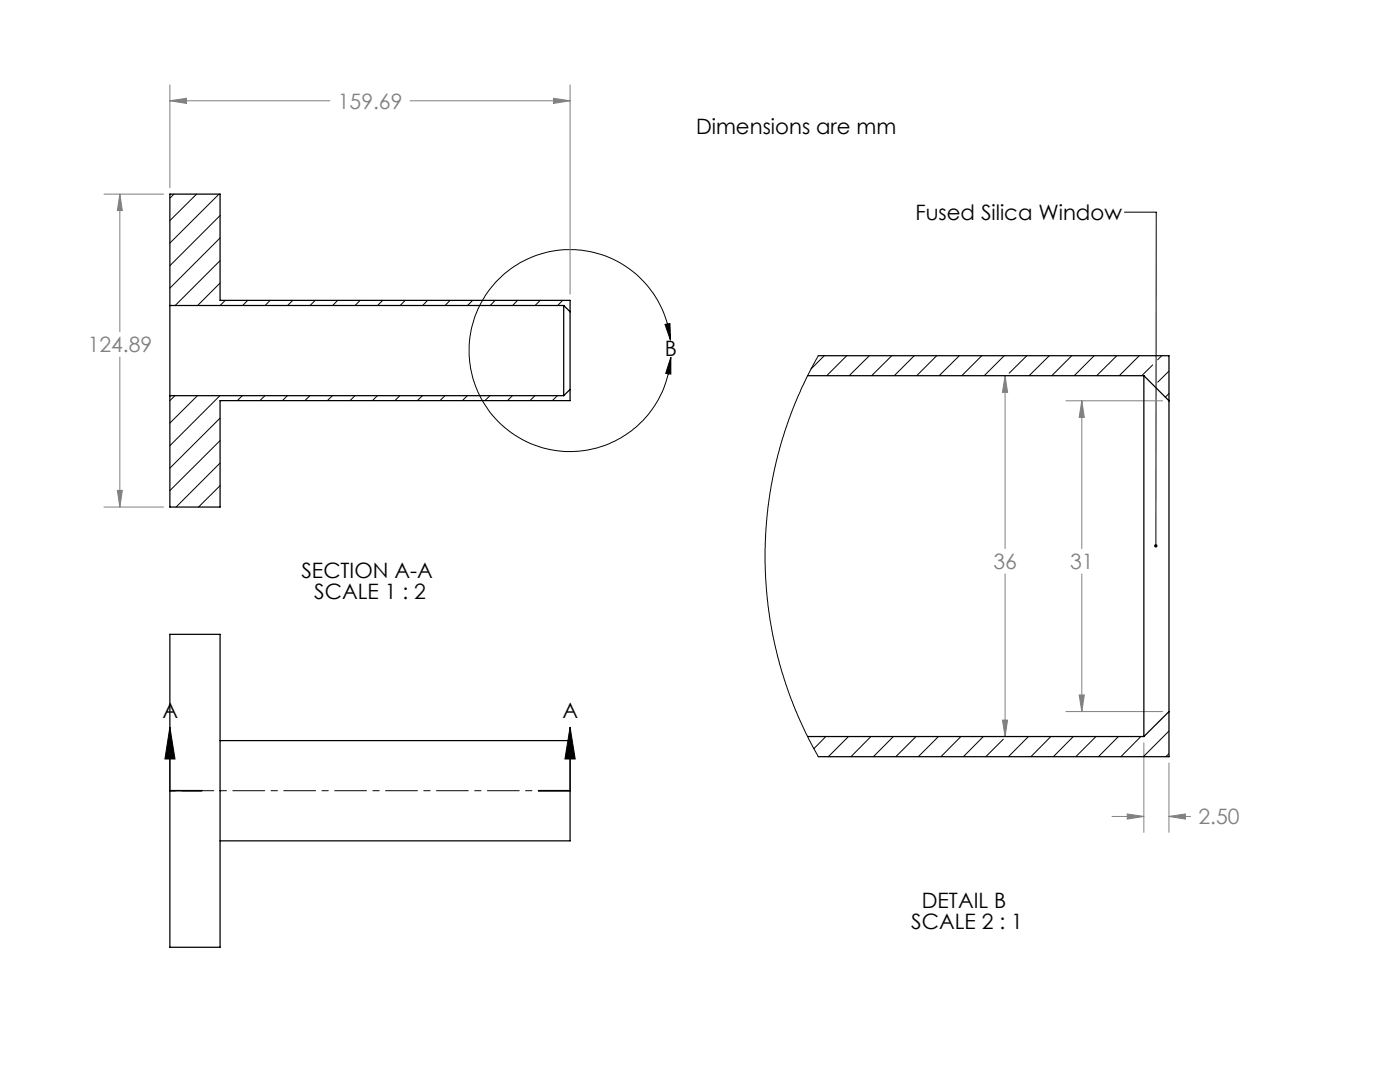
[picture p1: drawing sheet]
<svg xmlns="http://www.w3.org/2000/svg" width="279mm" height="216mm" viewBox="0 0 279 216" stroke-linecap="round" stroke-linejoin="round" font-family="sans-serif">
<path d="M224.4 42.3h6.4l-.1 66.6M132.7 64.7l1-.1 .1 3.3zM133.8 67.9a20.1 20.1 0 0 0-30.9-14.8 20.1 20.1 0 0 0 .7 34.3 20.1 20.1 0 0 0 30.3-16.1M133.9 71.3v3.3l-1-.1zM33.9 145.1l1 6.3h-2zM33.9 145.1v12.7M113.8 145.1l1 6.3h-2.1zM113.8 145.1v12.7" fill="none" stroke="#000" stroke-width=".2"/>
<g fill="none" stroke="#808080" stroke-width=".2">
<path d="M33.9 16.9v20.6M110.5 19.6l3.3 .5-3.3 .5zM113.8 16.9v41.8M20.7 38.7h11.9M23.9 38.7l.5 3.3h-1zM23.9 38.7v27.5M33.9 20.1l3.3-.5v1zM33.9 20.1h31.9M81.8 20.1h32M23.9 71.2v30M200.6 75l.5 3.3h-1zM200.6 75v34.5"/>
<path d="M212.7 80h19.3M215.9 80l.5 3.3h-1zM215.9 80v29.5M23.4 97.9h1l-.5 3.3zM20.7 101.2h11.9M200.6 114.5v32.5M215.9 114.5v27.5M215.4 138.7h1l-.5 3.3zM200.1 143.7h1l-.5 3.3zM212.7 142h19.3M228.3 148.2v17.9M233.3 152.3v13.8"/>
<path d="M221.9 162.9h6.4M225 162.4l3.3 .5-3.3 .5zM233.3 162.9l3.3-.5v1zM233.3 162.9h4.3"/>
</g>
<path d="M33.9 157.7h7.6M33.9 157.8h7.6M113.8 157.8h-79.9M113.8 157.7h-7.6M113.8 157.8h-7.6" fill="none" stroke="#000" stroke-width=".2" stroke-dasharray="6.3 1.3 1.3 1.3"/>
<g fill="#000">
<path d="M132.7 64.7l1-.1 .1 3.3zM133.9 71.3v3.3l-1-.1zM230.4 108.7a.34 .34 0 0 0 0 .4 .34 .34 0 0 0 .3 .2v-.4v.4a.34 .34 0 0 0 .3-.5 .34 .34 0 0 0-.6-.1z"/>
<path d="M113.8 145.1l1 6.3h-2.1zM33.9 145.1l1 6.3h-2z"/>
</g>
<path d="M33.9 20.1l3.3-.5v1zM110.5 19.6l3.3 .5-3.3 .5zM23.9 38.7l.5 3.3h-1zM23.4 97.9h1l-.5 3.3zM215.9 80l.5 3.3h-1zM215.4 138.7h1l-.5 3.3zM200.6 75l.5 3.3h-1zM200.1 143.7h1l-.5 3.3zM225 162.4l3.3 .5-3.3 .5zM233.3 162.9l3.3-.5v1z" fill="#808080"/>
<g fill="none" stroke="#000" stroke-width=".25">
<path d="M33.9 61v18M33.9 61v-22.3h10v21.2h69.9v2.3M33.9 79h78.6M33.9 61h78.6M112.5 61v18M112.5 61l1.3 1.2M113.8 62.2v15.5M113.8 77.7v2.2h-69.9v21.3h-10v-22.2M113.8 77.7l-1.3 1.3M161.2 75h67.1M163.3 71h70v9M228.3 75v72"/>
<path d="M228.3 75l5 5M233.3 80v62M33.9 126.6h10v62.4h-10zM43.9 147.8h69.9v20h-69.9M161.2 147h67.1M233.3 142l-5 5M233.3 142v9h-70"/>
</g>
<g fill="none" stroke="#000" stroke-width=".2">
<path d="M34.7 38.7l-.8 .8M39.2 38.7l-5.3 5.3M43.7 38.7l-9.8 9.8M43.9 43l-10 10M43.9 47.5l-10 10M43.9 52l-8.9 9M43.9 56.5l-4.5 4.5M44.9 59.9l-1 1.1M49.4 59.9l-1 1.1M53.9 59.9l-1 1.1M58.4 59.9l-1 1.1M62.9 59.9l-1 1.1"/>
<path d="M67.4 59.9l-1 1.1M71.9 59.9l-1 1.1M76.4 59.9l-1 1.1M80.9 59.9l-1 1.1M85.3 59.9l-1 1.1M89.8 59.9l-1 1.1M94.3 59.9l-1 1.1M98.8 59.9l-1 1.1M103.3 59.9l-1 1.1M107.8 59.9l-1 1.1M112.3 59.9l-1 1.1M34.9 79l-1 .9"/>
<path d="M39.4 79l-5.5 5.4M43.9 79l-10 9.9M48.4 79l-1 .9M52.9 79l-1 .9M57.4 79l-1 .9M61.8 79l-.9 .9M66.4 79l-1.1 .9M70.8 79l-1 .9M75.3 79l-1 .9M79.8 79l-1 .9M84.3 79l-1 .9M88.8 79l-1 .9"/>
<path d="M93.3 79l-1 .9M97.8 79l-1 .9M102.3 79l-1 .9M106.8 79l-1 .9M111.2 79l-1 .9M163.3 71l-2.4 4.4-1.9 4.2-1.9 5-1.6 5.1-.9 3.6-.9 4.8-.7 6-.3 5.4 .1 5.8 .4 5.3 1 6 1 4.2 1.4 4.9 2 5.7 2.3 5.1 2.4 4.5M164.5 71l-2.6 2.6M169 71l-4 4M173.5 71l-4 4M178 71l-4 4M182.5 71l-4 4M186.9 71l-3.9 4"/>
<path d="M191.5 71l-4.1 4M195.9 71l-4 4M200.4 71l-4 4M204.9 71l-3.5 3.5M209.4 71l-4 4M213.9 71l-4 4M218.4 71l-4 4M222.9 71l-4 4M227.4 71l-4 4M230 72.8l-2.1 2.2M231.8 71l-.8 .8M233.3 74l-2.3 2.3"/>
<path d="M233.3 78.5l-.7 .8M43.9 83.4l-10 10M43.9 87.9l-10 10M43.9 92.4l-8.8 8.8M43.9 96.9l-4.3 4.3M164.8 147l-2.4 2.4M169.3 147l-4 4M173.8 147l-4 4M178.3 147l-4 4M182.8 147l-4 4M187.3 147l-4 4M191.8 147l-4 4"/>
<path d="M196.3 147l-4 4M200.2 147.5l-3.5 3.5M205.2 147l-3.9 4M209.7 147l-4 4M214.2 147l-4 4M218.7 147l-4 4M223.2 147l-4 4M227.7 147l-4 4M233.3 145.9l-5.1 5.1M233.3 150.4l-.6 .6"/>
</g>
<g font-size="4.2" fill="#808080">
<text x="67.4" y="21.7">159.69</text>
<text x="17.5" y="70.3">124.89</text>
<text x="198.3" y="113.6">36</text>
<text x="213.6" y="113.6">31</text>
<text x="239.2" y="164.5">2.50</text>
</g>
<g font-size="4.2">
<text x="138.9" y="26.7">Dimensions are mm</text>
<text x="182.7" y="43.9">Fused Silica Window</text>
<text x="132.7" y="71.1">B</text>
<text x="60.2" y="115.4">SECTION A-A</text>
<text x="62.7" y="119.6">SCALE 1 : 2</text>
<text x="32.4" y="143.3">A</text>
<text x="112.3" y="143.3">A</text>
<text x="181.8" y="185.3">SCALE 2 : 1</text>
<text x="184" y="181.1">DETAIL B</text>
</g>
</svg>
